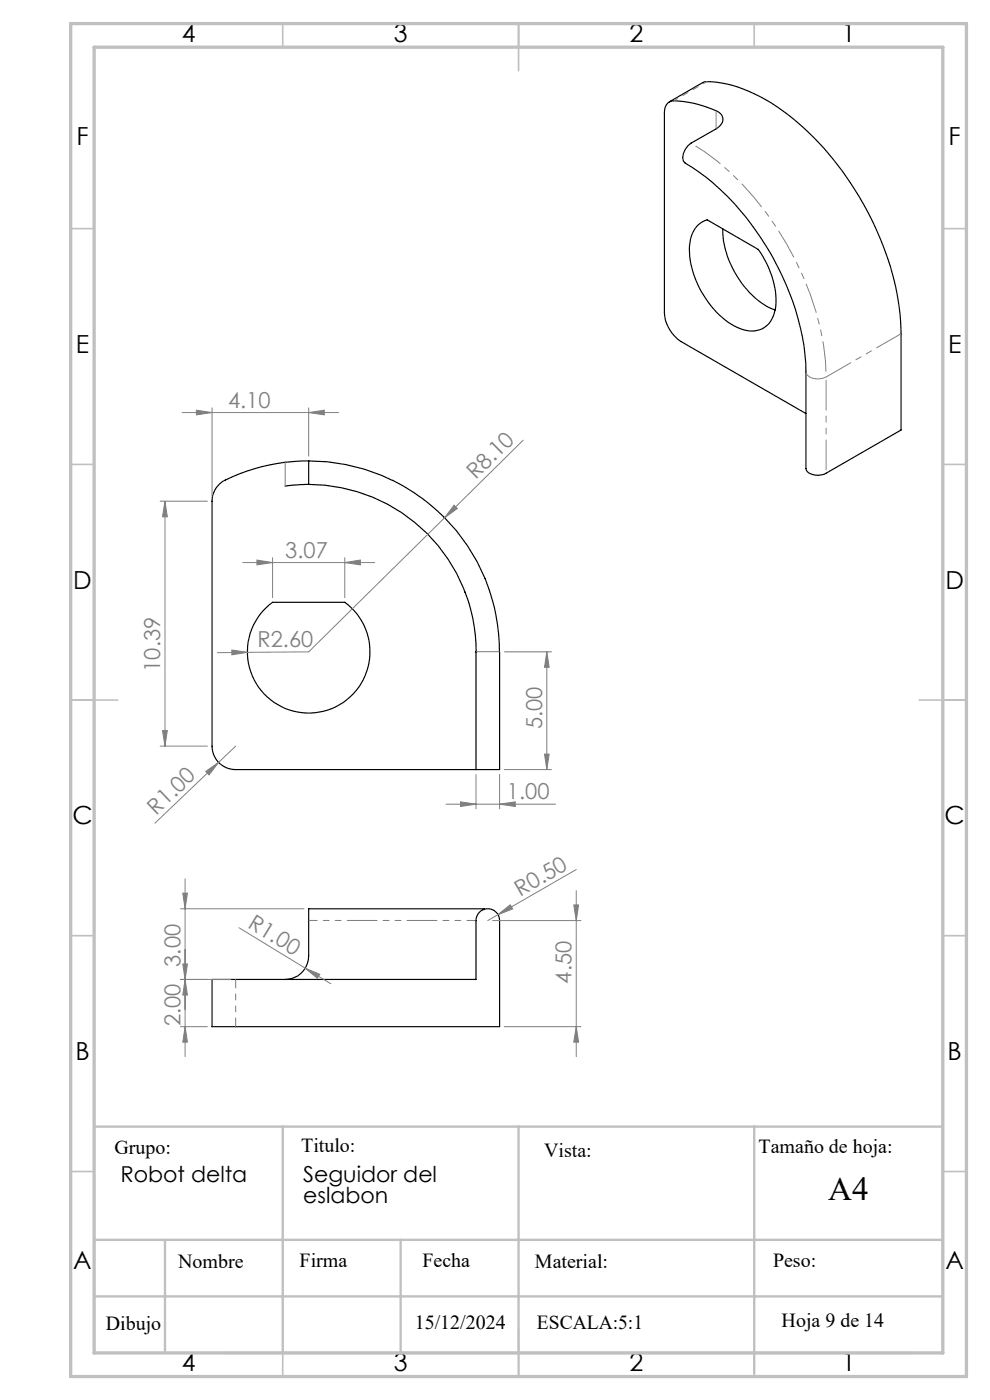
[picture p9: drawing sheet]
<svg xmlns="http://www.w3.org/2000/svg" width="210mm" height="297mm" viewBox="0 0 210 297" stroke-linecap="round" stroke-linejoin="round" font-family="sans-serif">
<g fill="none" stroke="#000" stroke-width=".25">
<path d="M142 21.6l7-4.1a2.7 2.7 0 0 1 2.1-.1 31.8 31.8 0 0 1 17 7.6 65.8 65.8 0 0 1 22.6 40.3l.4 5.5v20.4l-15.9 9.2a3.5 3.5 0 0 1-4.1-.5l-.1-.5v-20.5a52.7 52.7 0 0 0-7.8-25.6 52.4 52.4 0 0 0-17.9-18.7 2.18 2.18 0 0 1 0-2.9l.6-.8 .7-.5 5.3-3.1a2 2 0 0 0 1.4-1.6 2 2 0 0 0-.9-1.9 22.2 22.2 0 0 0-9.8-2.4 2.24 2.24 0 0 0-1.7 2.5v42.4a7.9 7.9 0 0 0 3.6 6.2l26.5 15.2M147.8 48l.8-.7 1.4-.7 10.8 6.3a18.2 18.2 0 0 1 3.7 12.7 5.1 5.1 0 0 1-7.4 4.1 18.4 18.4 0 0 1-9.5-10.4 13.7 13.7 0 0 1-.7-9.8zM153.3 48.6a19.9 19.9 0 0 0 10.2 16.8l.9 .4M65.5 97.8v5M65.5 97.8a39.9 39.9 0 0 1 17.7 4.1M65.5 97.8a40.4 40.4 0 0 0-18.3 4.3 5.1 5.1 0 0 0-2.2 4.2v52a5 5 0 0 0 5 5h51M65.5 102.8a35.5 35.5 0 0 1 33.1 22.9M65.5 102.8l-5 .3M83.3 101.9a42 42 0 0 1 10.8 7.7 40.4 40.4 0 0 1 11.8 28.7M55.8 129.6l2-1.8h15.3a13 13 0 0 1 2.6 18.5 13 13 0 0 1-18.6 1.9 13 13 0 0 1-1.3-18.6zM98.6 125.6a34.5 34.5 0 0 1 2.4 12.7v25M105.9 138.3h.1"/>
<path d="M106 138.3v25h-5M100.8 195.3h.2M102.8 192.8h-37.3v10a5 5 0 0 1-5 5M45 207.8h56v-12.5a2.5 2.5 0 0 1 2.5-2.5 2.5 2.5 0 0 1 2.5 2.5v22.5h-61z"/>
</g>
<path d="M151.9 27.3v-3.8M171 79a2.2 2.2 0 0 0 2.5 1.4l.9-.1 .8-.3M60.5 103.1v-5M101.1 138.3h4.8" fill="none" stroke="#808080" stroke-width=".21" stroke-dasharray="6.3 1.3 1.3 1.3 1.3 1.3"/>
<path d="M146.6 30.4a59.7 59.7 0 0 1 22.1 24.8 57.4 57.4 0 0 1 6.5 24.8" fill="none" stroke="#808080" stroke-width=".21" stroke-dasharray="6.3 1.3 1.3 1.3 1.3 1.3" stroke-dashoffset="-1.2"/>
<path d="M175.2 80l16-9.2" fill="none" stroke="#808080" stroke-width=".21" stroke-dasharray="6.3 1.3 1.3 1.3 1.3 1.3" stroke-dashoffset=".3"/>
<path d="M150 17.3l-7.1 4.1" fill="none" stroke="#808080" stroke-width=".21" stroke-dasharray="6.3 1.3 1.3 1.3 1.3 1.3" stroke-dashoffset="5.4"/>
<path d="M175.2 80v20.4" fill="none" stroke="#808080" stroke-width=".21" stroke-dasharray="6.3 1.3 1.3 1.3 1.3 1.3" stroke-dashoffset="-.7"/>
<path d="M50 207.8v10" fill="none" stroke="#808080" stroke-width=".21" stroke-dasharray="6.3 1.3 1.3 1.3 1.3 1.3" stroke-dashoffset="4.5"/>
<path d="M100.8 195.3h-35.3" fill="none" stroke="#808080" stroke-width=".21" stroke-dasharray="6.3 1.3 1.3 1.3 1.3 1.3" stroke-dashoffset="4.6"/>
<g fill="none" stroke="#808080" stroke-width=".21">
<path d="M38.6 87.5h33.2M41.7 87l3.3 .5-3.3 .5zM45 86.5v18.8M65.5 87.5l3.3-.5v1zM65.5 86.5v10.3M111 93.4l-16.7 16.5M34 106.3h10M35 106.3l.5 3.3h-1zM35 106.3v52M51.5 119.3h28M54.5 118.8l3.3 .5-3.3 .5zM57.8 118.3v8.5"/>
<path d="M73.1 119.3l3.3-.5v1zM73.1 118.3v8.5M94.3 109.9l-28.8 28.4-19.4 .2M96.3 107.2l.7 .7-2.7 2zM49.2 137.9l3.3 .5-3.3 .5zM107 138.3h10M116 138.3l.5 3.3h-1zM116 138.3v25M34 158.3h10M34.5 155h1l-.5 3.3zM50 158.3l-17.1 16.3M115.5 160h1l-.5 3.3z"/>
<path d="M43.6 163.7l2.8-2-2.1 2.7zM94.6 170.6h23.2M97.7 170.1l3.3 .5-3.3 .5zM101 164.3v7.3M106 170.6l3.3-.5v1zM106 164.3v7.3M107 163.3h10M38.3 192.8h26.2M38.8 189.5h1l-.5 3.3zM39.3 186.4v37.8M50.7 196.8l19.5 11.9M104.5 195.3h18.7"/>
<path d="M105.7 194l2.5-2.1 .6 .9zM105.7 194l-2.2 1.3M121.7 192h1l-.5 3.3zM122.2 184.5l-16.5 9.5M122.2 188.9v35.3M38.3 217.8h5.7M38.3 207.8h10.7M38.8 204.5h1l-.5 3.3zM39.3 217.8l.5 3.3h-1zM39.3 207.8l.5 3.3h-1zM64.7 205.4l3.1 1.3-.5 .8zM107 217.8h16.2"/>
<path d="M122.2 217.8l.5 3.3h-1z"/>
</g>
<g fill="none" stroke="#c0c0c0" stroke-width=".35">
<path d="M60 5v5M110 5v10M160 5v5M15 48.5h5M200 48.5h5M15 98.5h5M200 98.5h5M15 148.5h10M195 148.5h10M15 198.5h5M200 198.5h5M15 248.5h5"/>
<path d="M200 248.5h5M60 287v5M110 282v10M160 287v5"/>
</g>
<path d="M20 239h180M60 239v48M110 239v48M160 239v52.4M20 263h180M20 275h180M35 263v24M85 263v24M47.7 287h146" fill="none" stroke="#c0c0c0" stroke-width=".5"/>
<path d="M15 5h190v287h-190zM20 10h180v277h-180z" fill="none" stroke="#c0c0c0" stroke-width=".7"/>
<g fill="#808080">
<path d="M64.7 205.4l3.1 1.3-.5 .8z"/>
<path d="M49.2 137.9l3.3 .5-3.3 .5z"/>
<path d="M105.7 194l2.5-2.1 .6 .9z"/>
<path d="M43.6 163.7l2.8-2-2.1 2.7z"/>
<path d="M96.3 107.2l.7 .7-2.7 2z"/>
<path d="M73.1 119.3l3.3-.5v1zM54.5 118.8l3.3 .5-3.3 .5z"/>
<path d="M97.7 170.1l3.3 .5-3.3 .5zM106 170.6l3.3-.5v1z"/>
<path d="M65.5 87.5l3.3-.5v1zM41.7 87l3.3 .5-3.3 .5z"/>
<path d="M122.2 217.8l.5 3.3h-1zM121.7 192h1l-.5 3.3zM39.3 217.8l.5 3.3h-1zM38.8 204.5h1l-.5 3.3zM39.3 207.8l.5 3.3h-1zM38.8 189.5h1l-.5 3.3z"/>
<path d="M34.5 155h1l-.5 3.3zM35 106.3l.5 3.3h-1z"/>
<path d="M116 138.3l.5 3.3h-1zM115.5 160h1l-.5 3.3z"/>
</g>
<text font-size="7.1" x="175.7" y="254.7">A4</text>
<g font-size="5.3">
<text x="38.5" y="8.9">4</text>
<text x="83.5" y="8.9">3</text>
<text x="133.6" y="8.9">2</text>
<text x="178.6" y="8.9">1</text>
<text x="16.2" y="30.7">F</text>
<text x="201.2" y="30.7">F</text>
<text x="16.1" y="74.9">E</text>
<text x="201.1" y="74.9">E</text>
<text x="15.5" y="124.9">D</text>
<text x="200.5" y="124.9">D</text>
<text x="15.4" y="174.9">C</text>
<text x="200.4" y="174.9">C</text>
<text x="16" y="224.9">B</text>
<text x="201" y="224.9">B</text>
<text x="15.5" y="269.2">A</text>
<text x="200.5" y="269.2">A</text>
<text x="38.5" y="290.9">4</text>
<text x="83.5" y="290.9">3</text>
<text x="133.6" y="290.9">2</text>
<text x="178.6" y="290.9">1</text>
</g>
<g font-size="4.7" fill="#808080">
<text x="48.4" y="86.5">4.10</text>
<text x="100.9" y="101.9" transform="rotate(-45 100.9 101.9)">R8.10</text>
<text x="60.5" y="118.3">3.07</text>
<text x="54.6" y="137.3" transform="rotate(-1 54.6 137.3)">R2.60</text>
<text x="34" y="142.5" transform="rotate(-90 34 142.5)">10.39</text>
<text x="115" y="154.7" transform="rotate(-90 115 154.7)">5.00</text>
<text x="33.1" y="173" transform="rotate(-44 33.1 173)">R1.00</text>
<text x="107.5" y="169.6">1.00</text>
<text x="110.4" y="190.2" transform="rotate(-30 110.4 190.2)">R0.50</text>
<text x="52.3" y="196.6" transform="rotate(31 52.3 196.6)">R1.00</text>
<text x="38.3" y="205.1" transform="rotate(-90 38.3 205.1)">3.00</text>
<text x="121.2" y="208.7" transform="rotate(-90 121.2 208.7)">4.50</text>
<text x="38.3" y="217.7" transform="rotate(-90 38.3 217.7)">2.00</text>
</g>
<g font-size="4.7">
<text x="25.5" y="250.7">Robot delta</text>
<text x="64.3" y="250.7">Seguidor del</text>
<text x="64.3" y="255.3">eslabon</text>
</g>
<g font-size="4.2">
<text x="24.3" y="244.9">Grupo:</text>
<text x="63.9" y="244.3">Titulo:</text>
<text x="115.4" y="245.5">Vista:</text>
<text x="160.9" y="244.7">Tamaño de hoja:</text>
<text x="37.8" y="269">Nombre</text>
<text x="63.6" y="268.9">Firma</text>
<text x="89.6" y="268.9">Fecha</text>
<text x="113.5" y="269">Material:</text>
<text x="164" y="268.7">Peso:</text>
<text x="88" y="281.9">15/12/2024</text>
<text x="113.9" y="281.9">ESCALA:5:1</text>
<text x="165.8" y="281.6">Hoja 9 de 14</text>
<text x="22.4" y="282.1">Dibujo</text>
</g>
</svg>
